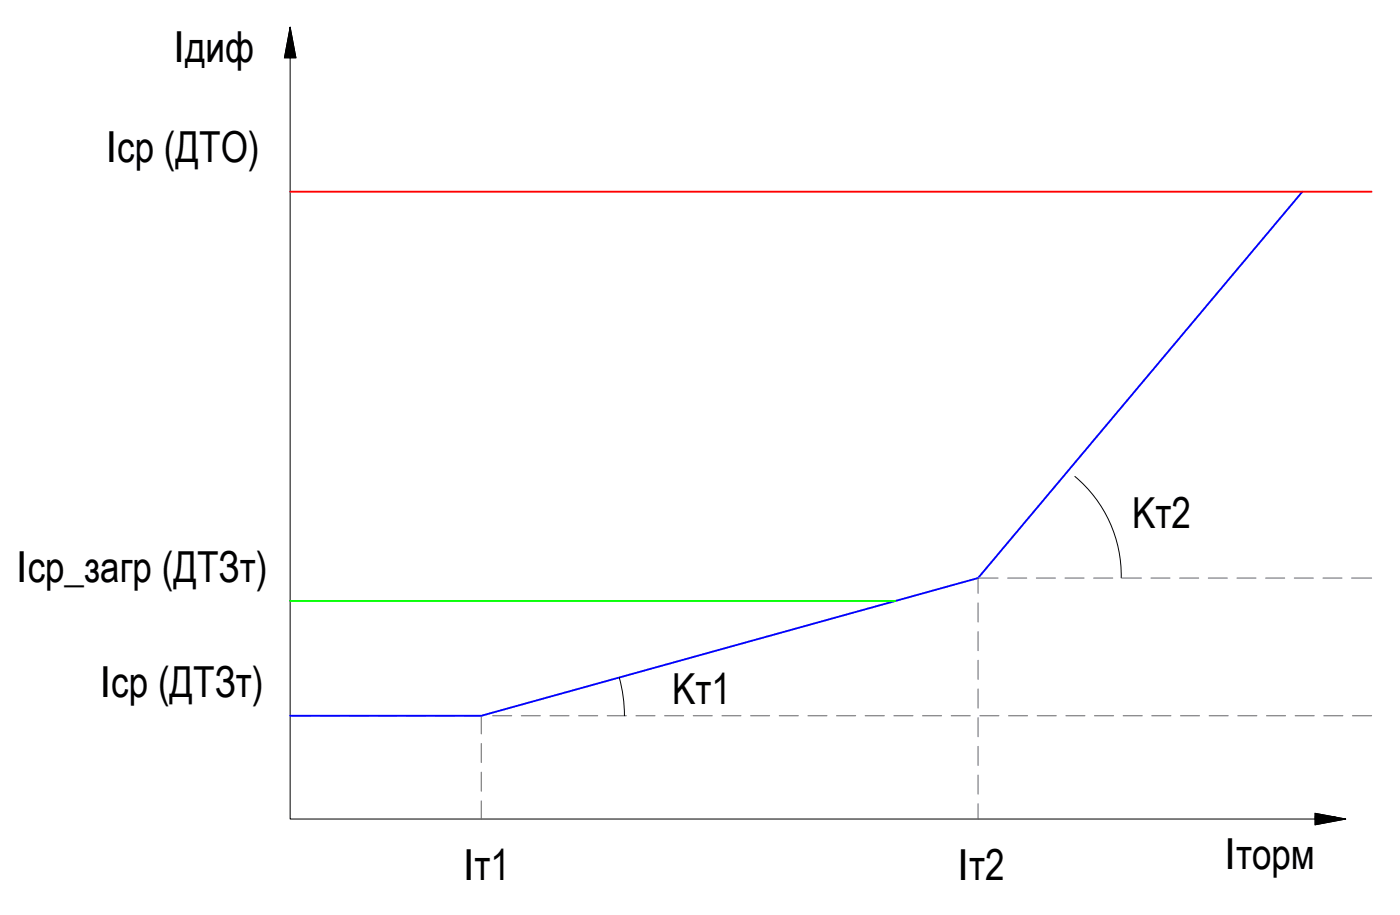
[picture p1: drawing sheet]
<svg xmlns="http://www.w3.org/2000/svg" width="761mm" height="497mm" viewBox="0 0 761 497" stroke-linecap="round" stroke-linejoin="round" font-family="sans-serif">
<!-- layer: 0 -->
<path d="M158 15v430h573M158 15l3 16h-6zM584 259a70 70 0 0 1 25 55M336 368l3 10v11M715 441l16 4-16 3z" fill="none" stroke="#000" stroke-width=".54"/>
<g fill="#000" stroke="#000" stroke-width=".54">
<path d="M715 441l11 3h-11z"/>
<path d="M158 15v16h3zM158 15v16h-3z"/>
<path d="M715 444l16 1-5-1zM715 444l16 1h-16zM715 445v3l16-3z"/>
</g>
<g fill="none" stroke="#636466" stroke-width=".54">
<path d="M542 314h-11v8M548 314h10M563 314h10M579 314h10M594 314h11M610 314h10M625 314h11M641 314h10M657 314h10M672 314h11M688 314h10M703 314h11"/>
<path d="M719 314h10M734 314h11M531 327v11M531 343v10M531 358v11M531 374v10M159 389h10M174 389h11M190 389h10M205 389h11M221 389h10M237 389h10"/>
<path d="M252 389h10M262 389v9M268 389h10M283 389h11M299 389h10M314 389h11M330 389h10M346 389h10M361 389h10M377 389h10M392 389h11M408 389h10"/>
<path d="M423 389h11M439 389h10M455 389h10M470 389h11M486 389h10M501 389h11M517 389h10M531 390v10M532 389h11M548 389h10M564 389h10M579 389h11"/>
<path d="M595 389h10M610 389h11M626 389h10M641 389h11M657 389h10M673 389h10M688 389h11M704 389h10M719 389h11M735 389h10M262 404v10M262 419v11"/>
<path d="M531 405v11M262 435v10M531 421v10M531 436v9"/>
</g>
<path d="M708 104l-177 210-269 75h-104" fill="none" stroke="#00f" stroke-width="1"/>
<path d="M158 104h587" fill="none" stroke="#f00" stroke-width="1"/>
<path d="M158 326h328" fill="none" stroke="#0f0" stroke-width="1"/>
<g font-size="23.2">
<text x="94" y="33">Iдиф</text>
<text x="57" y="88">Iср (ДТО)</text>
<text x="615" y="287">Kт2</text>
<text x="9" y="316">Iср_загр (ДТЗт)</text>
<text x="54" y="378">Iср (ДТЗт)</text>
<text x="365" y="382">Kт1</text>
<text x="665" y="472">Iторм</text>
<text x="251" y="478">Iт1</text>
<text x="520" y="478">Iт2</text>
</g>
</svg>
